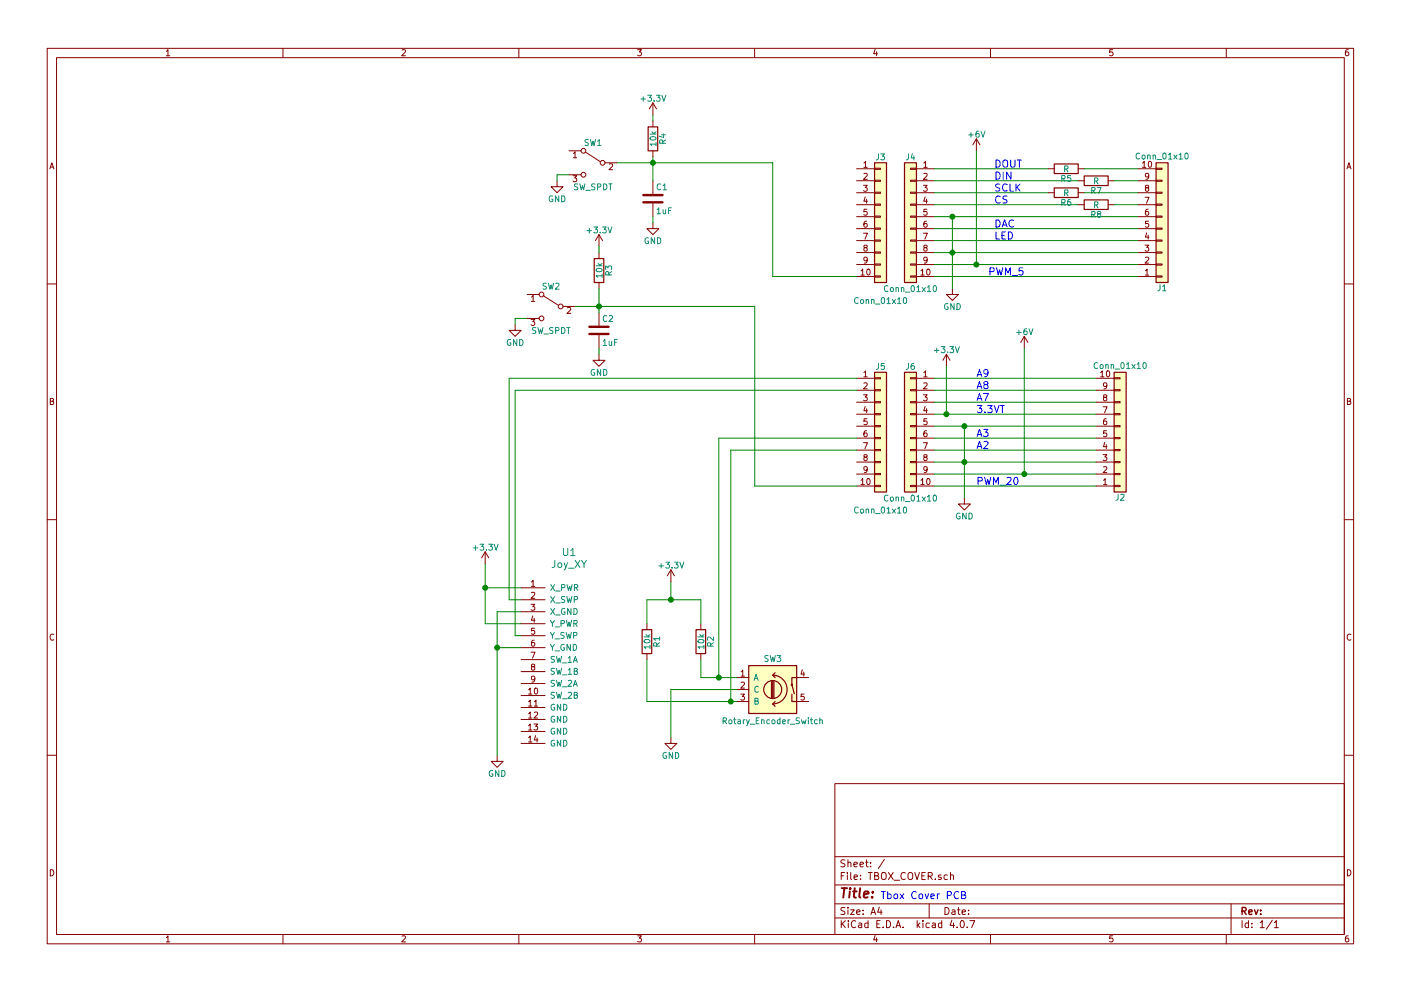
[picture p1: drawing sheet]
EESchema Schematic File Version 2
LIBS:power
LIBS:device
LIBS:switches
LIBS:relays
LIBS:motors
LIBS:transistors
LIBS:conn
LIBS:linear
LIBS:regul
LIBS:74xx
LIBS:cmos4000
LIBS:adc-dac
LIBS:memory
LIBS:xilinx
LIBS:microcontrollers
LIBS:dsp
LIBS:microchip
LIBS:analog_switches
LIBS:motorola
LIBS:texas
LIBS:intel
LIBS:audio
LIBS:interface
LIBS:digital-audio
LIBS:philips
LIBS:display
LIBS:cypress
LIBS:siliconi
LIBS:opto
LIBS:atmel
LIBS:contrib
LIBS:valves
LIBS:teensy
LIBS:ESP8266
LIBS:bt-hc-05
LIBS:my_parts
LIBS:TBOX_COVER-cache
EELAYER 25 0
EELAYER END
$Descr A4 11693 8268
encoding utf-8
Sheet 1 1
Title ""
Date ""
Rev ""
Comp ""
Comment1 ""
Comment2 ""
Comment3 ""
Comment4 ""
$EndDescr
Text Notes 7350 7500 0    60   ~ 0
Tbox Cover PCB\n
Text Label 8300 1400 0    60   ~ 0
DOUT
Text Label 8300 1500 0    60   ~ 0
DIN
Text Label 8300 1600 0    60   ~ 0
SCLK
Text Label 8300 1700 0    60   ~ 0
CS
$Comp
L GND #PWR01
U 1 1
P 7950 2400
F 0 "#PWR01" H 7950 2150 50  0001 C CNN
F 1 "GND" H 7950 2250 50  0000 C CNN
F 2 "" H 7950 2400 50  0001 C CNN
F 3 "" H 7950 2400 50  0001 C CNN
	1    7950 2400
	1    0    0    -1  
$EndComp
Text Label 8250 2300 0    60   ~ 0
PWM_5
Text Label 8300 1900 0    60   ~ 0
DAC
Text Label 8300 2000 0    60   ~ 0
LED
$Comp
L +6V #PWR02
U 1 1
P 8150 1250
F 0 "#PWR02" H 8150 1100 50  0001 C CNN
F 1 "+6V" H 8150 1390 50  0000 C CNN
F 2 "" H 8150 1250 50  0001 C CNN
F 3 "" H 8150 1250 50  0001 C CNN
	1    8150 1250
	1    0    0    -1  
$EndComp
Text Label 8150 4050 0    60   ~ 0
PWM_20
$Comp
L GND #PWR03
U 1 1
P 8050 4150
F 0 "#PWR03" H 8050 3900 50  0001 C CNN
F 1 "GND" H 8050 4000 50  0000 C CNN
F 2 "" H 8050 4150 50  0001 C CNN
F 3 "" H 8050 4150 50  0001 C CNN
	1    8050 4150
	1    0    0    -1  
$EndComp
$Comp
L C C1
U 1 1
P 5450 1650
F 0 "C1" H 5475 1750 50  0000 L CNN
F 1 "1uF" H 5475 1550 50  0000 L CNN
F 2 "Capacitors_SMD:C_0805_HandSoldering" H 5488 1500 50  0001 C CNN
F 3 "" H 5450 1650 50  0001 C CNN
	1    5450 1650
	1    0    0    -1  
$EndComp
$Comp
L C C2
U 1 1
P 5000 2750
F 0 "C2" H 5025 2850 50  0000 L CNN
F 1 "1uF" H 5025 2650 50  0000 L CNN
F 2 "Capacitors_SMD:C_0805_HandSoldering" H 5038 2600 50  0001 C CNN
F 3 "" H 5000 2750 50  0001 C CNN
	1    5000 2750
	1    0    0    -1  
$EndComp
$Comp
L GND #PWR04
U 1 1
P 5450 1850
F 0 "#PWR04" H 5450 1600 50  0001 C CNN
F 1 "GND" H 5450 1700 50  0000 C CNN
F 2 "" H 5450 1850 50  0001 C CNN
F 3 "" H 5450 1850 50  0001 C CNN
	1    5450 1850
	1    0    0    -1  
$EndComp
$Comp
L GND #PWR05
U 1 1
P 5000 2950
F 0 "#PWR05" H 5000 2700 50  0001 C CNN
F 1 "GND" H 5000 2800 50  0000 C CNN
F 2 "" H 5000 2950 50  0001 C CNN
F 3 "" H 5000 2950 50  0001 C CNN
	1    5000 2950
	1    0    0    -1  
$EndComp
$Comp
L Conn_01x10 J1
U 1 1
P 9700 1900
F 0 "J1" H 9700 2400 50  0000 C CNN
F 1 "Conn_01x10" H 9700 1300 50  0000 C CNN
F 2 "Socket_Strips:Socket_Strip_Straight_1x10_Pitch2.54mm" H 9700 1900 50  0001 C CNN
F 3 "" H 9700 1900 50  0001 C CNN
	1    9700 1900
	1    0    0    1   
$EndComp
$Comp
L Conn_01x10 J2
U 1 1
P 9350 3650
F 0 "J2" H 9350 4150 50  0000 C CNN
F 1 "Conn_01x10" H 9350 3050 50  0000 C CNN
F 2 "Socket_Strips:Socket_Strip_Straight_1x10_Pitch2.54mm" H 9350 3650 50  0001 C CNN
F 3 "" H 9350 3650 50  0001 C CNN
	1    9350 3650
	1    0    0    1   
$EndComp
$Comp
L +6V #PWR06
U 1 1
P 8550 2900
F 0 "#PWR06" H 8550 2750 50  0001 C CNN
F 1 "+6V" H 8550 3040 50  0000 C CNN
F 2 "" H 8550 2900 50  0001 C CNN
F 3 "" H 8550 2900 50  0001 C CNN
	1    8550 2900
	1    0    0    -1  
$EndComp
Text Label 8150 3450 0    60   ~ 0
3.3VT
Text Label 8150 3350 0    60   ~ 0
A7
Text Label 8150 3250 0    60   ~ 0
A8
Text Label 8150 3150 0    60   ~ 0
A9
Text Label 8150 3750 0    60   ~ 0
A2
Text Label 8150 3650 0    60   ~ 0
A3
$Comp
L GND #PWR07
U 1 1
P 4300 2700
F 0 "#PWR07" H 4300 2450 50  0001 C CNN
F 1 "GND" H 4300 2550 50  0000 C CNN
F 2 "" H 4300 2700 50  0001 C CNN
F 3 "" H 4300 2700 50  0001 C CNN
	1    4300 2700
	-1   0    0    -1  
$EndComp
$Comp
L GND #PWR08
U 1 1
P 4650 1500
F 0 "#PWR08" H 4650 1250 50  0001 C CNN
F 1 "GND" H 4650 1350 50  0000 C CNN
F 2 "" H 4650 1500 50  0001 C CNN
F 3 "" H 4650 1500 50  0001 C CNN
	1    4650 1500
	-1   0    0    -1  
$EndComp
$Comp
L Conn_01x10 J3
U 1 1
P 7350 1800
F 0 "J3" H 7350 2300 50  0000 C CNN
F 1 "Conn_01x10" H 7350 1100 50  0000 C CNN
F 2 "Pin_Headers:Pin_Header_Straight_1x10_Pitch2.54mm" H 7350 1800 50  0001 C CNN
F 3 "" H 7350 1800 50  0001 C CNN
	1    7350 1800
	1    0    0    -1  
$EndComp
$Comp
L Conn_01x10 J4
U 1 1
P 7600 1800
F 0 "J4" H 7600 2300 50  0000 C CNN
F 1 "Conn_01x10" H 7600 1200 50  0000 C CNN
F 2 "Pin_Headers:Pin_Header_Straight_1x10_Pitch2.54mm" H 7600 1800 50  0001 C CNN
F 3 "" H 7600 1800 50  0001 C CNN
	1    7600 1800
	-1   0    0    -1  
$EndComp
$Comp
L Joy_XY U1
U 1 1
P 4750 4600
F 0 "U1" H 4750 4600 60  0000 C CNN
F 1 "Joy_XY" H 4750 4500 60  0000 C CNN
F 2 "teensy:joy_xy" H 4750 4600 60  0001 C CNN
F 3 "" H 4750 4600 60  0001 C CNN
	1    4750 4600
	1    0    0    -1  
$EndComp
$Comp
L GND #PWR09
U 1 1
P 4150 6300
F 0 "#PWR09" H 4150 6050 50  0001 C CNN
F 1 "GND" H 4150 6150 50  0000 C CNN
F 2 "" H 4150 6300 50  0001 C CNN
F 3 "" H 4150 6300 50  0001 C CNN
	1    4150 6300
	1    0    0    -1  
$EndComp
$Comp
L +3.3V #PWR010
U 1 1
P 7900 3050
F 0 "#PWR010" H 7900 2900 50  0001 C CNN
F 1 "+3.3V" H 7900 3190 50  0000 C CNN
F 2 "" H 7900 3050 50  0001 C CNN
F 3 "" H 7900 3050 50  0001 C CNN
	1    7900 3050
	1    0    0    -1  
$EndComp
$Comp
L +3.3V #PWR011
U 1 1
P 4050 4700
F 0 "#PWR011" H 4050 4550 50  0001 C CNN
F 1 "+3.3V" H 4050 4840 50  0000 C CNN
F 2 "" H 4050 4700 50  0001 C CNN
F 3 "" H 4050 4700 50  0001 C CNN
	1    4050 4700
	1    0    0    -1  
$EndComp
$Comp
L Rotary_Encoder_Switch SW3
U 1 1
P 6450 5750
F 0 "SW3" H 6450 6010 50  0000 C CNN
F 1 "Rotary_Encoder_Switch" H 6450 5490 50  0000 C CNN
F 2 "Buttons_Switches_THT:KSA_Tactile_SPST" H 6350 5910 50  0001 C CNN
F 3 "" H 6450 6010 50  0001 C CNN
	1    6450 5750
	1    0    0    -1  
$EndComp
$Comp
L R R2
U 1 1
P 5850 5350
F 0 "R2" V 5930 5350 50  0000 C CNN
F 1 "10k" V 5850 5350 50  0000 C CNN
F 2 "Resistors_SMD:R_0805_HandSoldering" V 5780 5350 50  0001 C CNN
F 3 "" H 5850 5350 50  0001 C CNN
	1    5850 5350
	1    0    0    -1  
$EndComp
$Comp
L R R1
U 1 1
P 5400 5350
F 0 "R1" V 5480 5350 50  0000 C CNN
F 1 "10k" V 5400 5350 50  0000 C CNN
F 2 "Resistors_SMD:R_0805_HandSoldering" V 5330 5350 50  0001 C CNN
F 3 "" H 5400 5350 50  0001 C CNN
	1    5400 5350
	1    0    0    -1  
$EndComp
$Comp
L GND #PWR012
U 1 1
P 5600 6150
F 0 "#PWR012" H 5600 5900 50  0001 C CNN
F 1 "GND" H 5600 6000 50  0000 C CNN
F 2 "" H 5600 6150 50  0001 C CNN
F 3 "" H 5600 6150 50  0001 C CNN
	1    5600 6150
	1    0    0    -1  
$EndComp
$Comp
L +3.3V #PWR013
U 1 1
P 5600 4850
F 0 "#PWR013" H 5600 4700 50  0001 C CNN
F 1 "+3.3V" H 5600 4990 50  0000 C CNN
F 2 "" H 5600 4850 50  0001 C CNN
F 3 "" H 5600 4850 50  0001 C CNN
	1    5600 4850
	1    0    0    -1  
$EndComp
$Comp
L R R4
U 1 1
P 5450 1150
F 0 "R4" V 5530 1150 50  0000 C CNN
F 1 "10k" V 5450 1150 50  0000 C CNN
F 2 "Resistors_SMD:R_0805_HandSoldering" V 5380 1150 50  0001 C CNN
F 3 "" H 5450 1150 50  0001 C CNN
	1    5450 1150
	1    0    0    -1  
$EndComp
$Comp
L R R3
U 1 1
P 5000 2250
F 0 "R3" V 5080 2250 50  0000 C CNN
F 1 "10k" V 5000 2250 50  0000 C CNN
F 2 "Resistors_SMD:R_0805_HandSoldering" V 4930 2250 50  0001 C CNN
F 3 "" H 5000 2250 50  0001 C CNN
	1    5000 2250
	1    0    0    -1  
$EndComp
$Comp
L +3.3V #PWR014
U 1 1
P 5450 950
F 0 "#PWR014" H 5450 800 50  0001 C CNN
F 1 "+3.3V" H 5450 1090 50  0000 C CNN
F 2 "" H 5450 950 50  0001 C CNN
F 3 "" H 5450 950 50  0001 C CNN
	1    5450 950 
	1    0    0    -1  
$EndComp
$Comp
L +3.3V #PWR015
U 1 1
P 5000 2050
F 0 "#PWR015" H 5000 1900 50  0001 C CNN
F 1 "+3.3V" H 5000 2190 50  0000 C CNN
F 2 "" H 5000 2050 50  0001 C CNN
F 3 "" H 5000 2050 50  0001 C CNN
	1    5000 2050
	1    0    0    -1  
$EndComp
$Comp
L Conn_01x10 J5
U 1 1
P 7350 3550
F 0 "J5" H 7350 4050 50  0000 C CNN
F 1 "Conn_01x10" H 7350 2850 50  0000 C CNN
F 2 "Pin_Headers:Pin_Header_Straight_1x10_Pitch2.54mm" H 7350 3550 50  0001 C CNN
F 3 "" H 7350 3550 50  0001 C CNN
	1    7350 3550
	1    0    0    -1  
$EndComp
$Comp
L Conn_01x10 J6
U 1 1
P 7600 3550
F 0 "J6" H 7600 4050 50  0000 C CNN
F 1 "Conn_01x10" H 7600 2950 50  0000 C CNN
F 2 "Pin_Headers:Pin_Header_Straight_1x10_Pitch2.54mm" H 7600 3550 50  0001 C CNN
F 3 "" H 7600 3550 50  0001 C CNN
	1    7600 3550
	-1   0    0    -1  
$EndComp
Wire Wire Line
	7950 1800 7950 2400
Wire Wire Line
	8150 1250 8150 2200
Connection ~ 7950 2100
Wire Wire Line
	5450 1800 5450 1850
Wire Wire Line
	5000 2900 5000 2950
Wire Wire Line
	8550 2900 8550 3950
Wire Wire Line
	7800 3950 9150 3950
Wire Wire Line
	8050 3550 8050 4150
Wire Wire Line
	7800 3850 9150 3850
Wire Wire Line
	7800 3550 9150 3550
Connection ~ 8050 3850
Wire Wire Line
	4400 2650 4300 2650
Wire Wire Line
	4300 2650 4300 2700
Wire Wire Line
	4750 1450 4650 1450
Wire Wire Line
	4650 1450 4650 1500
Wire Wire Line
	7800 1400 8750 1400
Wire Wire Line
	7800 1500 9000 1500
Wire Wire Line
	7800 1600 8750 1600
Wire Wire Line
	7800 1700 9000 1700
Wire Wire Line
	7800 1900 9500 1900
Wire Wire Line
	7800 2000 9500 2000
Wire Wire Line
	7800 3350 9150 3350
Wire Wire Line
	7800 3450 9150 3450
Wire Wire Line
	4350 5100 4150 5100
Wire Wire Line
	4150 5100 4150 6300
Wire Wire Line
	4350 5400 4150 5400
Connection ~ 4150 5400
Wire Wire Line
	7900 3050 7900 3450
Wire Wire Line
	4050 4700 4050 5200
Wire Wire Line
	4050 4900 4350 4900
Wire Wire Line
	4050 5200 4350 5200
Connection ~ 4050 4900
Wire Wire Line
	4350 5000 4250 5000
Wire Wire Line
	4250 5000 4250 3150
Wire Wire Line
	4350 5300 4300 5300
Wire Wire Line
	4300 5300 4300 3250
Wire Wire Line
	5600 6150 5600 5750
Wire Wire Line
	5600 5750 6150 5750
Wire Wire Line
	5400 5500 5400 5850
Wire Wire Line
	5400 5850 6150 5850
Wire Wire Line
	5850 5500 5850 5650
Wire Wire Line
	5850 5650 6150 5650
Wire Wire Line
	5400 5200 5400 5000
Wire Wire Line
	5400 5000 5850 5000
Wire Wire Line
	5850 5000 5850 5200
Wire Wire Line
	5600 4850 5600 5000
Connection ~ 5600 5000
Wire Wire Line
	6000 3650 6000 5650
Connection ~ 6000 5650
Wire Wire Line
	6100 3750 6100 5850
Connection ~ 6100 5850
Wire Wire Line
	5000 2050 5000 2100
Wire Wire Line
	5450 950  5450 1000
Wire Wire Line
	5450 1300 5450 1500
Connection ~ 5450 1350
Wire Wire Line
	4800 2550 6300 2550
Wire Wire Line
	5000 2400 5000 2600
Connection ~ 5000 2550
Wire Wire Line
	5150 1350 6450 1350
Wire Wire Line
	6450 1350 6450 2300
Wire Wire Line
	6300 2550 6300 4050
Wire Wire Line
	7800 2100 9500 2100
Wire Wire Line
	7800 1800 9500 1800
Connection ~ 7950 1800
Wire Wire Line
	7800 3150 9150 3150
Wire Wire Line
	4250 3150 7150 3150
Wire Wire Line
	7800 3250 9150 3250
Connection ~ 7900 3450
Wire Wire Line
	4300 3250 7150 3250
Connection ~ 8050 3550
Wire Wire Line
	7800 3750 9150 3750
Wire Wire Line
	7800 3650 9150 3650
Connection ~ 8550 3950
Wire Wire Line
	6100 3750 7150 3750
Wire Wire Line
	6000 3650 7150 3650
Wire Wire Line
	6450 2300 7150 2300
Wire Wire Line
	7800 2300 9500 2300
Wire Wire Line
	7800 2200 9500 2200
Connection ~ 8150 2200
Wire Wire Line
	7800 4050 9150 4050
Wire Wire Line
	6300 4050 7150 4050
$Comp
L R R5
U 1 1
P 8900 1400
F 0 "R5" V 8980 1400 50  0000 C CNN
F 1 "R" V 8900 1400 50  0000 C CNN
F 2 "Resistors_SMD:R_0603_HandSoldering" V 8830 1400 50  0001 C CNN
F 3 "" H 8900 1400 50  0001 C CNN
	1    8900 1400
	0    1    1    0   
$EndComp
$Comp
L R R7
U 1 1
P 9150 1500
F 0 "R7" V 9230 1500 50  0000 C CNN
F 1 "R" V 9150 1500 50  0000 C CNN
F 2 "Resistors_SMD:R_0603_HandSoldering" V 9080 1500 50  0001 C CNN
F 3 "" H 9150 1500 50  0001 C CNN
	1    9150 1500
	0    1    1    0   
$EndComp
$Comp
L R R6
U 1 1
P 8900 1600
F 0 "R6" V 8980 1600 50  0000 C CNN
F 1 "R" V 8900 1600 50  0000 C CNN
F 2 "Resistors_SMD:R_0603_HandSoldering" V 8830 1600 50  0001 C CNN
F 3 "" H 8900 1600 50  0001 C CNN
	1    8900 1600
	0    1    1    0   
$EndComp
$Comp
L R R8
U 1 1
P 9150 1700
F 0 "R8" V 9230 1700 50  0000 C CNN
F 1 "R" V 9150 1700 50  0000 C CNN
F 2 "Resistors_SMD:R_0603_HandSoldering" V 9080 1700 50  0001 C CNN
F 3 "" H 9150 1700 50  0001 C CNN
	1    9150 1700
	0    1    1    0   
$EndComp
Wire Wire Line
	9300 1500 9500 1500
Wire Wire Line
	9050 1400 9500 1400
Wire Wire Line
	9300 1700 9500 1700
Wire Wire Line
	9500 1600 9050 1600
$Comp
L SW_SPDT SW1
U 1 1
P 4950 1350
F 0 "SW1" H 4950 1520 50  0000 C CNN
F 1 "SW_SPDT" H 4950 1150 50  0000 C CNN
F 2 "Pin_Headers:Pin_Header_Straight_1x03_Pitch2.54mm" H 4950 1350 50  0001 C CNN
F 3 "" H 4950 1350 50  0001 C CNN
	1    4950 1350
	-1   0    0    -1  
$EndComp
$Comp
L SW_SPDT SW2
U 1 1
P 4600 2550
F 0 "SW2" H 4600 2720 50  0000 C CNN
F 1 "SW_SPDT" H 4600 2350 50  0000 C CNN
F 2 "Pin_Headers:Pin_Header_Straight_1x03_Pitch2.54mm" H 4600 2550 50  0001 C CNN
F 3 "" H 4600 2550 50  0001 C CNN
	1    4600 2550
	-1   0    0    -1  
$EndComp
$EndSCHEMATC
